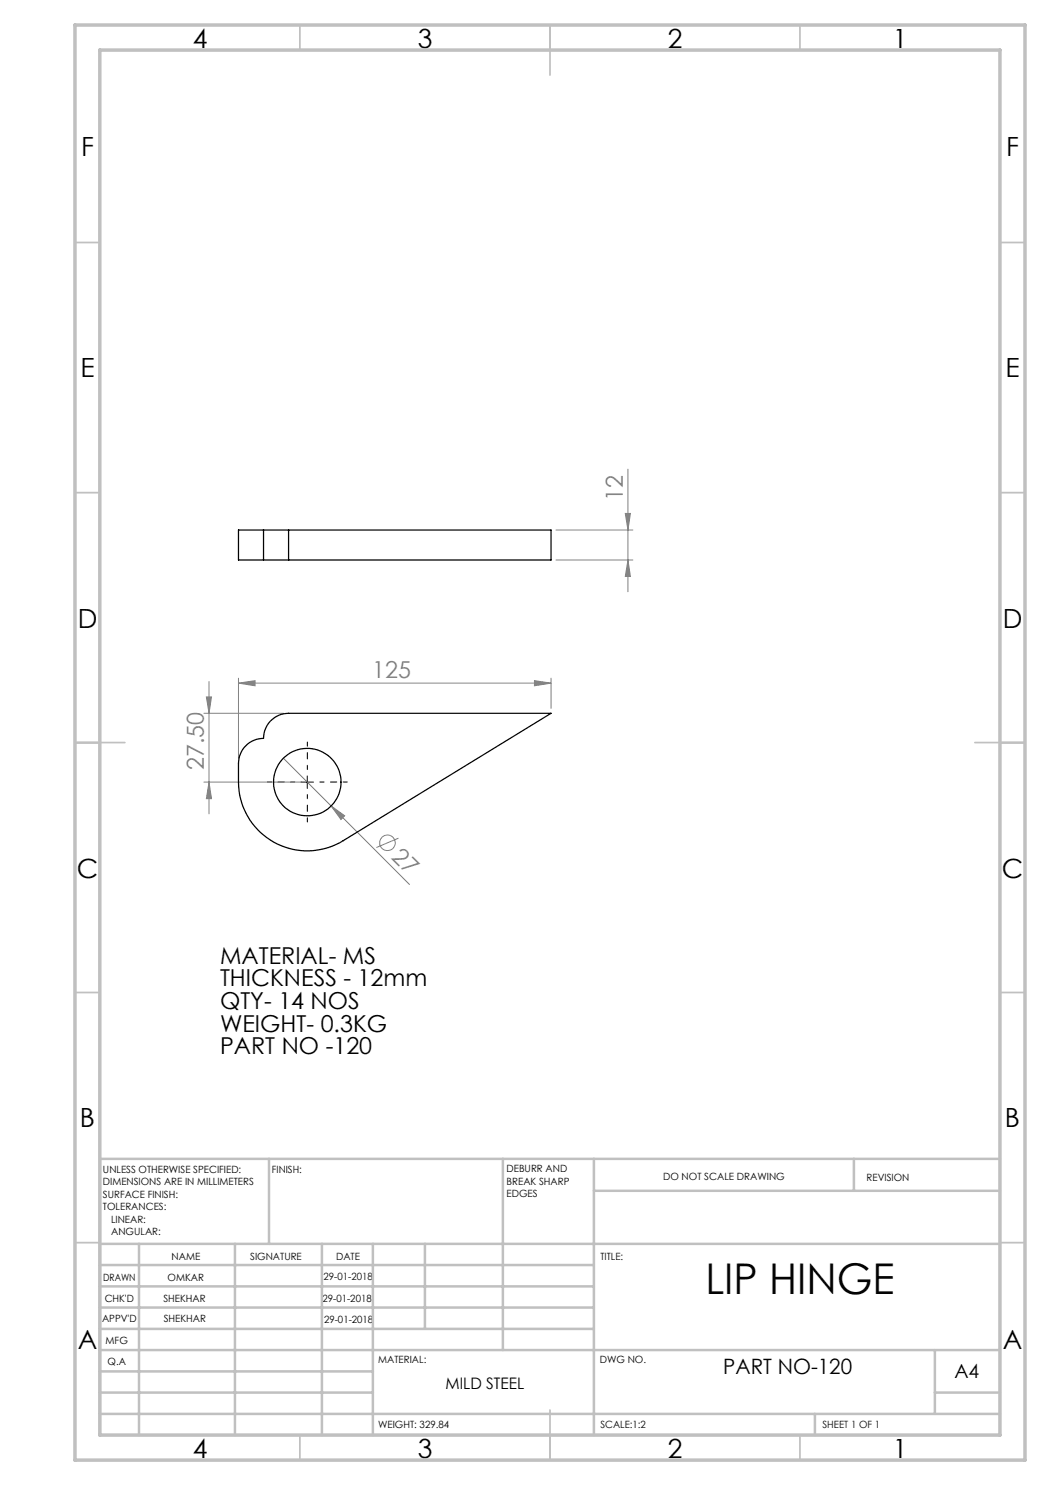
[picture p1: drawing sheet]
<svg xmlns="http://www.w3.org/2000/svg" width="210mm" height="297mm" viewBox="0 0 210 297" stroke-linecap="round" stroke-linejoin="round" font-family="sans-serif">
<g fill="none" stroke="#808080" stroke-width=".2">
<path d="M125.6 93.8v24.6M111.2 112h15.4M111.2 106h15.4M125.1 102.7h1l-.5 3.3zM125.6 112l.5 3.3h-1zM41.3 139.4h1l-.5 3.3zM41.8 136.3v26.5M47.7 136.6l3.3-.5v1.1zM47.7 135.6v16.1M47.7 136.6h62.5M106.9 136.1l3.3 .5-3.3 .6zM110.2 135.6v6.1"/>
<path d="M40.8 142.7h15.9M40.8 156.4h19.7M41.8 156.4l.5 3.3h-1zM56.7 151.7l9.5 9.5M66.2 161.2l2.7 2-.7 .7zM66.2 161.2l15.7 15.7M79.7 167.6l-4.4 1.9"/>
<circle cx="77.5" cy="168.6" r="1.57"/>
</g>
<path d="M59 156.4h-5.5M61.5 153.9v-5.5M61.5 158.9v5.5M64 156.4h5.5" fill="none" stroke="#000" stroke-width=".2" stroke-dasharray="15.2 1.3 1.3 1.3" stroke-dashoffset="14.4"/>
<path d="M60.2 156.4h2.5M61.5 155.2v2.5" fill="none" stroke="#000" stroke-width=".2"/>
<g fill="none" stroke="#c0c0c0" stroke-width=".35">
<path d="M60 5v5M110 5v10M160 5v5M15 48.5h5M200 48.5h5M15 98.5h5M200 98.5h5M15 148.5h10M195 148.5h10M15 198.5h5M200 198.5h5M15 248.5h5"/>
<path d="M200 248.5h5M60 287v5M110 282v10M160 287v5"/>
</g>
<g fill="none" stroke="#c0c0c0" stroke-width=".5">
<path d="M53.8 231.8v17M100.6 231.8v38.2M118.8 231.8v55.2M118.8 238.2h81.2M170.8 231.8v6.4M200 231.8h-180v55.2M20 248.8h180M20 257.3h98.8M20 253h98.8M27.8 248.8v38.2M47 248.8v38.2M64.4 248.8v38.2"/>
<path d="M74.6 248.8v38.2M85 248.8v17M20 265.8h98.8M20 261.5h98.8M20 278.5h54.6M20 274.3h54.6M20 270h180M187 278.5h13M187 270v12.8M20 282.8h180M163 282.8v4.2"/>
</g>
<path d="M15 5h190v287h-190zM20 10h180v277h-180z" fill="none" stroke="#c0c0c0" stroke-width=".7"/>
<g fill="#808080">
<path d="M66.2 161.2l2.7 2-.7 .7z"/>
<path d="M47.7 136.6l3.3-.5v1.1zM106.9 136.1l3.3 .5-3.3 .6z"/>
<path d="M125.6 112l.5 3.3h-1zM125.1 102.7h1l-.5 3.3z"/>
<path d="M41.3 139.4h1l-.5 3.3zM41.8 156.4l.5 3.3h-1z"/>
</g>
<g fill="none" stroke="#000" stroke-width=".25">
<path d="M52.7 112h5M52.7 106h5M52.7 106h-5v6h5M52.7 106v6M57.7 106v6M57.7 106h52.5v6h-52.5M54.2 144.1a5 5 0 0 1 3.5-1.4h52.5l-41.5 25.4a13.7 13.7 0 0 1-21-11.7v-3.7a5.1 5.1 0 0 1 5-5 5.2 5.2 0 0 1 1.5-3.6z"/>
<circle cx="61.4" cy="156.4" r="6.8"/>
</g>
<text font-size="8.5" x="141.1" y="258.8">LIP HINGE</text>
<g font-size="5.3">
<text x="38.5" y="9.5">4</text>
<text x="83.5" y="9.5">3</text>
<text x="133.6" y="9.5">2</text>
<text x="178.6" y="9.5">1</text>
<text x="16.2" y="31.3">F</text>
<text x="201.2" y="31.3">F</text>
<text x="16.1" y="75.5">E</text>
<text x="201.1" y="75.5">E</text>
<text x="15.5" y="125.5">D</text>
<text x="200.5" y="125.5">D</text>
<text x="15.4" y="175.5">C</text>
<text x="200.4" y="175.5">C</text>
<text x="16" y="225.5">B</text>
<text x="201" y="225.5">B</text>
<text x="15.5" y="269.8">A</text>
<text x="200.5" y="269.8">A</text>
<text x="38.5" y="291.5">4</text>
<text x="83.5" y="291.5">3</text>
<text x="133.6" y="291.5">2</text>
<text x="178.6" y="291.5">1</text>
</g>
<g font-size="4.7" fill="#808080">
<text x="124.6" y="100.3" transform="rotate(-90 124.6 100.3)">12</text>
<text x="74.4" y="135.6">125</text>
<text x="40.8" y="154" transform="rotate(-90 40.8 154)">27.50</text>
<text x="78.1" y="171.6" transform="rotate(45 78.1 171.6)">27</text>
</g>
<g font-size="4.7">
<text x="44" y="192.7">MATERIAL- MS</text>
<text x="44" y="197.3">THICKNESS - 12mm</text>
<text x="44" y="201.8">QTY- 14 NOS</text>
<text x="44" y="206.3">WEIGHT- 0.3KG</text>
<text x="44" y="210.9">PART NO -120</text>
</g>
<text font-size="4.2" x="144.6" y="274.8">PART NO-120</text>
<text font-size="3.9" x="190.9" y="275.5">A4</text>
<text font-size="3.2" x="89.1" y="277.9">MILD STEEL</text>
<g font-size="2">
<text x="20.6" y="234.6">UNLESS OTHERWISE SPECIFIED:</text>
<text x="20.6" y="237.1">DIMENSIONS ARE IN MILLIMETERS</text>
<text x="20.6" y="239.6">SURFACE FINISH:</text>
<text x="54.4" y="234.6">FINISH:</text>
<text x="101.3" y="234.5">DEBURR AND</text>
<text x="101.3" y="237">BREAK SHARP</text>
<text x="101.3" y="239.5">EDGES</text>
<text x="132.6" y="236">DO NOT SCALE DRAWING</text>
<text x="173.3" y="236.2">REVISION</text>
<text x="20.6" y="242.1">TOLERANCES:</text>
<text x="22.2" y="244.6">LINEAR:</text>
<text x="22.2" y="247.1">ANGULAR:</text>
<text x="34.3" y="252">NAME</text>
<text x="50" y="251.9">SIGNATURE</text>
<text x="67.2" y="251.9">DATE</text>
<text x="120.1" y="251.9">TITLE:</text>
<text x="20.6" y="256.1">DRAWN</text>
<text x="33.5" y="256.1">OMKAR</text>
<text x="64.7" y="255.9">29-01-2018</text>
<text x="20.9" y="260.3">CHK'D</text>
<text x="32.7" y="260.3">SHEKHAR</text>
<text x="64.5" y="260.3">29-01-2018</text>
<text x="20.4" y="264.4">APPV'D</text>
<text x="21.1" y="268.8">MFG</text>
<text x="32.8" y="264.4">SHEKHAR</text>
<text x="64.8" y="264.6">29-01-2018</text>
<text x="21.5" y="273">Q.A</text>
<text x="75.6" y="272.5">MATERIAL:</text>
<text x="120" y="272.5">DWG NO.</text>
<text x="75.6" y="285.5">WEIGHT: 329.84</text>
<text x="120.1" y="285.6">SCALE:1:2</text>
<text x="164.5" y="285.6">SHEET 1 OF 1</text>
</g>
</svg>
